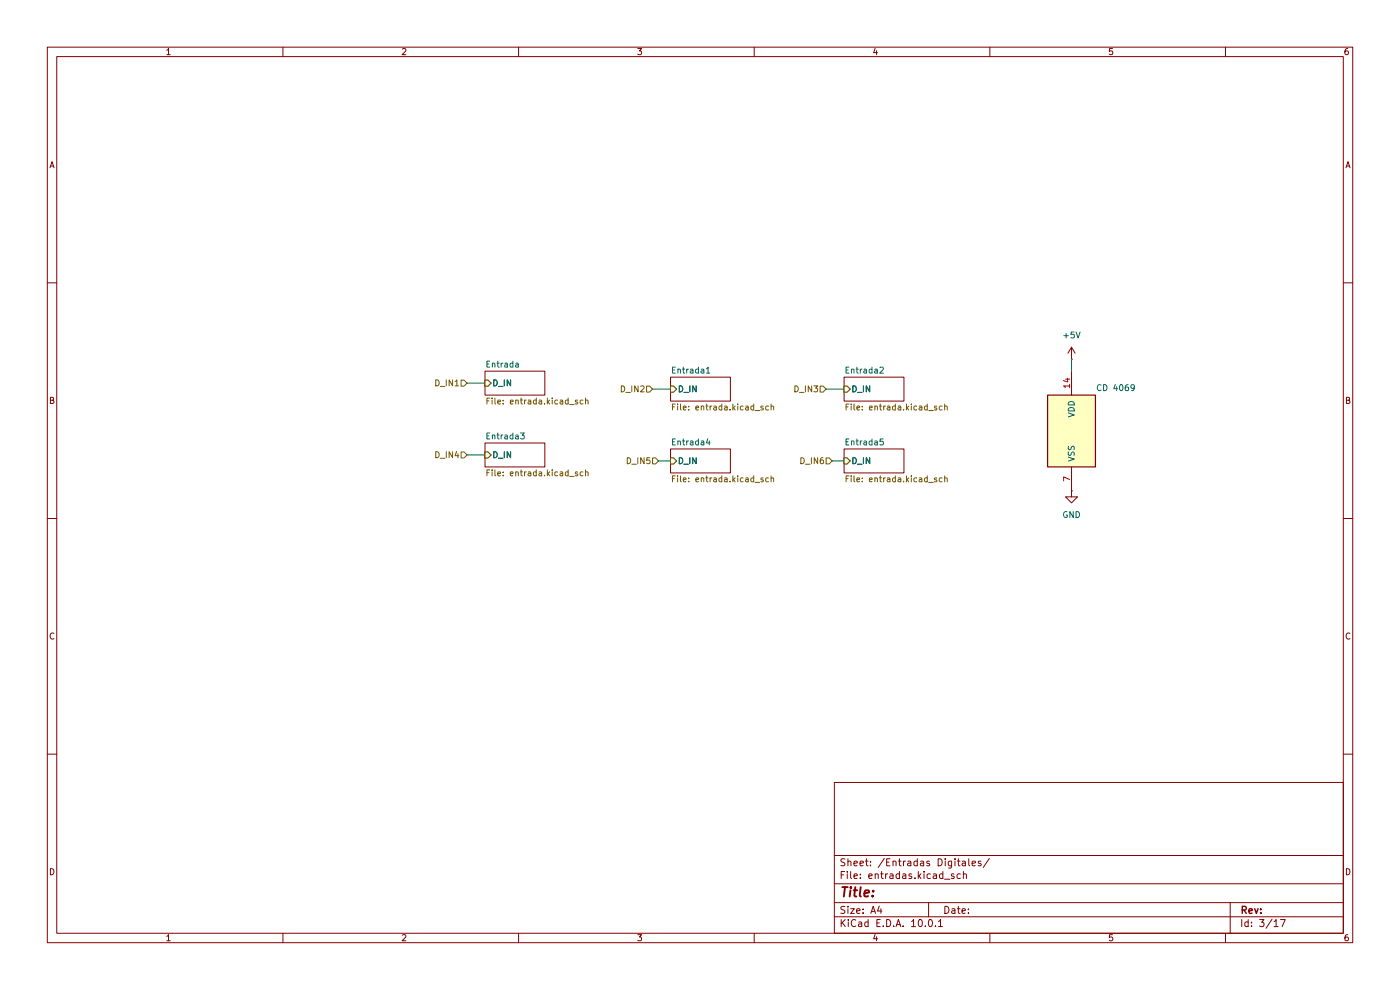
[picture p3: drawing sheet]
(kicad_sch
 (version 20260306)
 (generator "eeschema")
 (generator_version "10.0")
 (paper "A4")
 (lib_symbols
  (symbol "4xxx:4069"
   (pin_names
    (offset 1.016)) (exclude_from_sim no) (in_bom yes) (on_board yes)
   (in_pos_files yes)
   (duplicate_pin_numbers_are_jumpers no)
   (property "Reference" "U" (at 0 1.27 0) (show_name no) (do_not_autoplace no) (effects (font (size 1.27 1.27))))
   (property "Value" "4069" (at 0 -1.27 0) (show_name no) (do_not_autoplace no) (effects (font (size 1.27 1.27))))
   (property "Footprint" "" (at 0 0 0) (show_name no) (do_not_autoplace no) (hide yes) (effects (font (size 1.27 1.27))))
   (property "Datasheet" "http://www.intersil.com/content/dam/Intersil/documents/cd40/cd4069ubms.pdf" (at 0 0 0) (show_name no) (do_not_autoplace no) (hide yes) (effects (font (size 1.27 1.27))))
   (property "Description" "Hex inverter" (at 0 0 0) (show_name no) (do_not_autoplace no) (hide yes) (effects (font (size 1.27 1.27))))
   (property "ki_locked" "" (at 0 0 0) (show_name no) (do_not_autoplace no) (effects (font (size 1.27 1.27))))
   (symbol "4069_1_0"
    (polyline (pts (xy -3.81 3.81) (xy -3.81 -3.81) (xy 3.81 0) (xy -3.81 3.81)) (stroke (width 0.254) (type default)) (fill (type background)))
    (pin input line (at -7.62 0 0) (length 3.81) (name "" (effects (font (size 1.27 1.27)))) (number "1" (effects (font (size 1.27 1.27)))))
    (pin output inverted (at 7.62 0 180) (length 3.81) (name "" (effects (font (size 1.27 1.27)))) (number "2" (effects (font (size 1.27 1.27))))))
   (symbol "4069_2_0"
    (polyline (pts (xy -3.81 3.81) (xy -3.81 -3.81) (xy 3.81 0) (xy -3.81 3.81)) (stroke (width 0.254) (type default)) (fill (type background)))
    (pin input line (at -7.62 0 0) (length 3.81) (name "" (effects (font (size 1.27 1.27)))) (number "3" (effects (font (size 1.27 1.27)))))
    (pin output inverted (at 7.62 0 180) (length 3.81) (name "" (effects (font (size 1.27 1.27)))) (number "4" (effects (font (size 1.27 1.27))))))
   (symbol "4069_3_0"
    (polyline (pts (xy -3.81 3.81) (xy -3.81 -3.81) (xy 3.81 0) (xy -3.81 3.81)) (stroke (width 0.254) (type default)) (fill (type background)))
    (pin input line (at -7.62 0 0) (length 3.81) (name "" (effects (font (size 1.27 1.27)))) (number "5" (effects (font (size 1.27 1.27)))))
    (pin output inverted (at 7.62 0 180) (length 3.81) (name "" (effects (font (size 1.27 1.27)))) (number "6" (effects (font (size 1.27 1.27))))))
   (symbol "4069_4_0"
    (polyline (pts (xy -3.81 3.81) (xy -3.81 -3.81) (xy 3.81 0) (xy -3.81 3.81)) (stroke (width 0.254) (type default)) (fill (type background)))
    (pin output inverted (at 7.62 0 180) (length 3.81) (name "" (effects (font (size 1.27 1.27)))) (number "8" (effects (font (size 1.27 1.27)))))
    (pin input line (at -7.62 0 0) (length 3.81) (name "" (effects (font (size 1.27 1.27)))) (number "9" (effects (font (size 1.27 1.27))))))
   (symbol "4069_5_0"
    (polyline (pts (xy -3.81 3.81) (xy -3.81 -3.81) (xy 3.81 0) (xy -3.81 3.81)) (stroke (width 0.254) (type default)) (fill (type background)))
    (pin output inverted (at 7.62 0 180) (length 3.81) (name "" (effects (font (size 1.27 1.27)))) (number "10" (effects (font (size 1.27 1.27)))))
    (pin input line (at -7.62 0 0) (length 3.81) (name "" (effects (font (size 1.27 1.27)))) (number "11" (effects (font (size 1.27 1.27))))))
   (symbol "4069_6_0"
    (polyline (pts (xy -3.81 3.81) (xy -3.81 -3.81) (xy 3.81 0) (xy -3.81 3.81)) (stroke (width 0.254) (type default)) (fill (type background)))
    (pin output inverted (at 7.62 0 180) (length 3.81) (name "" (effects (font (size 1.27 1.27)))) (number "12" (effects (font (size 1.27 1.27)))))
    (pin input line (at -7.62 0 0) (length 3.81) (name "" (effects (font (size 1.27 1.27)))) (number "13" (effects (font (size 1.27 1.27))))))
   (symbol "4069_7_0"
    (pin power_in line (at 0 -12.7 90) (length 5.08) (name "VSS" (effects (font (size 1.27 1.27)))) (number "7" (effects (font (size 1.27 1.27)))))
    (pin power_in line (at 0 12.7 270) (length 5.08) (name "VDD" (effects (font (size 1.27 1.27)))) (number "14" (effects (font (size 1.27 1.27))))))
   (symbol "4069_7_1"
    (rectangle (start -5.08 7.62) (end 5.08 -7.62) (stroke (width 0.254) (type default)) (fill (type background))))
   (embedded_fonts no))
  (symbol "power:+5V"
   (power global)
   (pin_numbers (hide yes))
   (pin_names
    (offset 0) (hide yes)) (exclude_from_sim no) (in_bom yes) (on_board yes)
   (in_pos_files yes)
   (duplicate_pin_numbers_are_jumpers no)
   (property "Reference" "#PWR" (at 0 -3.81 0) (show_name no) (do_not_autoplace no) (hide yes) (effects (font (size 1.27 1.27))))
   (property "Value" "+5V" (at 0 3.556 0) (show_name no) (do_not_autoplace no) (effects (font (size 1.27 1.27))))
   (property "Footprint" "" (at 0 0 0) (show_name no) (do_not_autoplace no) (hide yes) (effects (font (size 1.27 1.27))))
   (property "Datasheet" "" (at 0 0 0) (show_name no) (do_not_autoplace no) (hide yes) (effects (font (size 1.27 1.27))))
   (property "Description" "Power symbol creates a global label with name \"+5V\"" (at 0 0 0) (show_name no) (do_not_autoplace no) (hide yes) (effects (font (size 1.27 1.27))))
   (symbol "+5V_0_1"
    (polyline (pts (xy -0.762 1.27) (xy 0 2.54)) (stroke (width 0) (type default)) (fill (type none)))
    (polyline (pts (xy 0 2.54) (xy 0.762 1.27)) (stroke (width 0) (type default)) (fill (type none)))
    (polyline (pts (xy 0 0) (xy 0 2.54)) (stroke (width 0) (type default)) (fill (type none))))
   (symbol "+5V_1_1"
    (pin power_in line (at 0 0 90) (length 0) (name "" (effects (font (size 1.27 1.27)))) (number "1" (effects (font (size 1.27 1.27))))))
   (embedded_fonts no))
  (symbol "power:GND"
   (power global)
   (pin_numbers (hide yes))
   (pin_names
    (offset 0) (hide yes)) (exclude_from_sim no) (in_bom yes) (on_board yes)
   (in_pos_files yes)
   (duplicate_pin_numbers_are_jumpers no)
   (property "Reference" "#PWR" (at 0 -6.35 0) (show_name no) (do_not_autoplace no) (hide yes) (effects (font (size 1.27 1.27))))
   (property "Value" "GND" (at 0 -3.81 0) (show_name no) (do_not_autoplace no) (effects (font (size 1.27 1.27))))
   (property "Footprint" "" (at 0 0 0) (show_name no) (do_not_autoplace no) (hide yes) (effects (font (size 1.27 1.27))))
   (property "Datasheet" "" (at 0 0 0) (show_name no) (do_not_autoplace no) (hide yes) (effects (font (size 1.27 1.27))))
   (property "Description" "Power symbol creates a global label with name \"GND\" , ground" (at 0 0 0) (show_name no) (do_not_autoplace no) (hide yes) (effects (font (size 1.27 1.27))))
   (symbol "GND_0_1"
    (polyline (pts (xy 0 0) (xy 0 -1.27) (xy 1.27 -1.27) (xy 0 -2.54) (xy -1.27 -1.27) (xy 0 -1.27)) (stroke (width 0) (type default)) (fill (type none))))
   (symbol "GND_1_1"
    (pin power_in line (at 0 0 270) (length 0) (name "" (effects (font (size 1.27 1.27)))) (number "1" (effects (font (size 1.27 1.27))))))
   (embedded_fonts no)))
 (wire
  (pts (xy 99.06 96.52) (xy 102.87 96.52))
  (stroke (width 0) (type default)))
 (wire
  (pts (xy 227.33 76.2) (xy 227.33 78.74))
  (stroke (width 0) (type default)))
 (wire
  (pts (xy 139.7 97.79) (xy 142.24 97.79))
  (stroke (width 0) (type default)))
 (wire
  (pts (xy 99.06 81.28) (xy 102.87 81.28))
  (stroke (width 0) (type default)))
 (wire
  (pts (xy 138.43 82.55) (xy 142.24 82.55))
  (stroke (width 0) (type default)))
 (wire
  (pts (xy 175.26 82.55) (xy 179.07 82.55))
  (stroke (width 0) (type default)))
 (wire
  (pts (xy 176.53 97.79) (xy 179.07 97.79))
  (stroke (width 0) (type default)))
 (hierarchical_label "D_IN6"
  (shape input)
  (at 176.53 97.79 180)
  (effects (font (size 1.27 1.27)) (justify right)))
 (hierarchical_label "D_IN4"
  (shape input)
  (at 99.06 96.52 180)
  (effects (font (size 1.27 1.27)) (justify right)))
 (hierarchical_label "D_IN1"
  (shape input)
  (at 99.06 81.28 180)
  (effects (font (size 1.27 1.27)) (justify right)))
 (hierarchical_label "D_IN3"
  (shape input)
  (at 175.26 82.55 180)
  (effects (font (size 1.27 1.27)) (justify right)))
 (hierarchical_label "D_IN5"
  (shape input)
  (at 139.7 97.79 180)
  (effects (font (size 1.27 1.27)) (justify right)))
 (hierarchical_label "D_IN2"
  (shape input)
  (at 138.43 82.55 180)
  (effects (font (size 1.27 1.27)) (justify right)))
 (symbol
  (lib_id "power:+5V")
  (at 227.33 76.2 0)
  (unit 1)
  (body_style 1)
  (exclude_from_sim no)
  (in_bom yes)
  (on_board yes)
  (in_pos_files yes)
  (dnp no)
  (fields_autoplaced yes)
  (property "Reference" "#PWR043" (at 227.33 80.01 0) (hide yes) (show_name no) (do_not_autoplace no) (effects (font (size 1.27 1.27))))
  (property "Value" "+5V" (at 227.33 71.12 0) (show_name no) (do_not_autoplace no) (effects (font (size 1.27 1.27))))
  (property "Footprint" "" (at 227.33 76.2 0) (hide yes) (show_name no) (do_not_autoplace no) (effects (font (size 1.27 1.27))))
  (property "Datasheet" "" (at 227.33 76.2 0) (hide yes) (show_name no) (do_not_autoplace no) (effects (font (size 1.27 1.27))))
  (property "Description" "Power symbol creates a global label with name \"+5V\"" (at 227.33 76.2 0) (hide yes) (show_name no) (do_not_autoplace no) (effects (font (size 1.27 1.27))))
  (pin "1"))
 (symbol
  (lib_id "power:GND")
  (at 227.33 104.14 0)
  (unit 1)
  (body_style 1)
  (exclude_from_sim no)
  (in_bom yes)
  (on_board yes)
  (in_pos_files yes)
  (dnp no)
  (fields_autoplaced yes)
  (property "Reference" "#PWR042" (at 227.33 110.49 0) (hide yes) (show_name no) (do_not_autoplace no) (effects (font (size 1.27 1.27))))
  (property "Value" "GND" (at 227.33 109.22 0) (show_name no) (do_not_autoplace no) (effects (font (size 1.27 1.27))))
  (property "Footprint" "" (at 227.33 104.14 0) (hide yes) (show_name no) (do_not_autoplace no) (effects (font (size 1.27 1.27))))
  (property "Datasheet" "" (at 227.33 104.14 0) (hide yes) (show_name no) (do_not_autoplace no) (effects (font (size 1.27 1.27))))
  (property "Description" "Power symbol creates a global label with name \"GND\" , ground" (at 227.33 104.14 0) (hide yes) (show_name no) (do_not_autoplace no) (effects (font (size 1.27 1.27))))
  (pin "1"))
 (symbol
  (lib_id "4xxx:4069")
  (at 227.33 91.44 0)
  (unit 7)
  (body_style 1)
  (exclude_from_sim no)
  (in_bom yes)
  (on_board yes)
  (in_pos_files yes)
  (dnp no)
  (property "Reference" "U3" (at 236.728 89.662 0) (hide yes) (show_name no) (do_not_autoplace no) (effects (font (size 1.27 1.27))))
  (property "Value" "CD 4069" (at 236.728 82.296 0) (show_name no) (do_not_autoplace no) (effects (font (size 1.27 1.27))))
  (property "Footprint" "Package_DIP:DIP-14_W7.62mm" (at 227.33 91.44 0) (hide yes) (show_name no) (do_not_autoplace no) (effects (font (size 1.27 1.27))))
  (property "Datasheet" "http://www.intersil.com/content/dam/Intersil/documents/cd40/cd4069ubms.pdf" (at 227.33 91.44 0) (hide yes) (show_name no) (do_not_autoplace no) (effects (font (size 1.27 1.27))))
  (property "Description" "Hex inverter" (at 227.33 91.44 0) (hide yes) (show_name no) (do_not_autoplace no) (effects (font (size 1.27 1.27))))
  (pin "6")
  (pin "4")
  (pin "13")
  (pin "1")
  (pin "5")
  (pin "7")
  (pin "9")
  (pin "8")
  (pin "14")
  (pin "12")
  (pin "3")
  (pin "2")
  (pin "10")
  (pin "11"))
 (sheet
  (at 102.87 78.74)
  (size 12.7 5.08)
  (exclude_from_sim no)
  (in_bom yes)
  (on_board yes)
  (dnp no)
  (fields_autoplaced yes)
  (stroke (width 0.1524) (type solid))
  (fill (color 0 0 0 0))
  (property "Sheetname" "Entrada" (at 102.87 78.0284 0) (show_name no) (do_not_autoplace no) (effects (font (size 1.27 1.27)) (justify left bottom)))
  (property "Sheetfile" "entrada.kicad_sch" (at 102.87 84.4046 0) (show_name no) (do_not_autoplace no) (effects (font (size 1.27 1.27)) (justify left top)))
  (pin "D_IN" input (at 102.87 81.28 180) (effects (font (size 1.27 1.27)) (justify left))))
 (sheet
  (at 142.24 95.25)
  (size 12.7 5.08)
  (exclude_from_sim no)
  (in_bom yes)
  (on_board yes)
  (dnp no)
  (fields_autoplaced yes)
  (stroke (width 0.1524) (type solid))
  (fill (color 0 0 0 0))
  (property "Sheetname" "Entrada4" (at 142.24 94.5384 0) (show_name no) (do_not_autoplace no) (effects (font (size 1.27 1.27)) (justify left bottom)))
  (property "Sheetfile" "entrada.kicad_sch" (at 142.24 100.9146 0) (show_name no) (do_not_autoplace no) (effects (font (size 1.27 1.27)) (justify left top)))
  (pin "D_IN" input (at 142.24 97.79 180) (effects (font (size 1.27 1.27)) (justify left))))
 (sheet
  (at 142.24 80.01)
  (size 12.7 5.08)
  (exclude_from_sim no)
  (in_bom yes)
  (on_board yes)
  (dnp no)
  (fields_autoplaced yes)
  (stroke (width 0.1524) (type solid))
  (fill (color 0 0 0 0))
  (property "Sheetname" "Entrada1" (at 142.24 79.2984 0) (show_name no) (do_not_autoplace no) (effects (font (size 1.27 1.27)) (justify left bottom)))
  (property "Sheetfile" "entrada.kicad_sch" (at 142.24 85.6746 0) (show_name no) (do_not_autoplace no) (effects (font (size 1.27 1.27)) (justify left top)))
  (pin "D_IN" input (at 142.24 82.55 180) (effects (font (size 1.27 1.27)) (justify left))))
 (sheet
  (at 179.07 80.01)
  (size 12.7 5.08)
  (exclude_from_sim no)
  (in_bom yes)
  (on_board yes)
  (dnp no)
  (fields_autoplaced yes)
  (stroke (width 0.1524) (type solid))
  (fill (color 0 0 0 0))
  (property "Sheetname" "Entrada2" (at 179.07 79.2984 0) (show_name no) (do_not_autoplace no) (effects (font (size 1.27 1.27)) (justify left bottom)))
  (property "Sheetfile" "entrada.kicad_sch" (at 179.07 85.6746 0) (show_name no) (do_not_autoplace no) (effects (font (size 1.27 1.27)) (justify left top)))
  (pin "D_IN" input (at 179.07 82.55 180) (effects (font (size 1.27 1.27)) (justify left))))
 (sheet
  (at 179.07 95.25)
  (size 12.7 5.08)
  (exclude_from_sim no)
  (in_bom yes)
  (on_board yes)
  (dnp no)
  (fields_autoplaced yes)
  (stroke (width 0.1524) (type solid))
  (fill (color 0 0 0 0))
  (property "Sheetname" "Entrada5" (at 179.07 94.5384 0) (show_name no) (do_not_autoplace no) (effects (font (size 1.27 1.27)) (justify left bottom)))
  (property "Sheetfile" "entrada.kicad_sch" (at 179.07 100.9146 0) (show_name no) (do_not_autoplace no) (effects (font (size 1.27 1.27)) (justify left top)))
  (pin "D_IN" input (at 179.07 97.79 180) (effects (font (size 1.27 1.27)) (justify left))))
 (sheet
  (at 102.87 93.98)
  (size 12.7 5.08)
  (exclude_from_sim no)
  (in_bom yes)
  (on_board yes)
  (dnp no)
  (fields_autoplaced yes)
  (stroke (width 0.1524) (type solid))
  (fill (color 0 0 0 0))
  (property "Sheetname" "Entrada3" (at 102.87 93.2684 0) (show_name no) (do_not_autoplace no) (effects (font (size 1.27 1.27)) (justify left bottom)))
  (property "Sheetfile" "entrada.kicad_sch" (at 102.87 99.6446 0) (show_name no) (do_not_autoplace no) (effects (font (size 1.27 1.27)) (justify left top)))
  (pin "D_IN" input (at 102.87 96.52 180) (effects (font (size 1.27 1.27)) (justify left)))))
